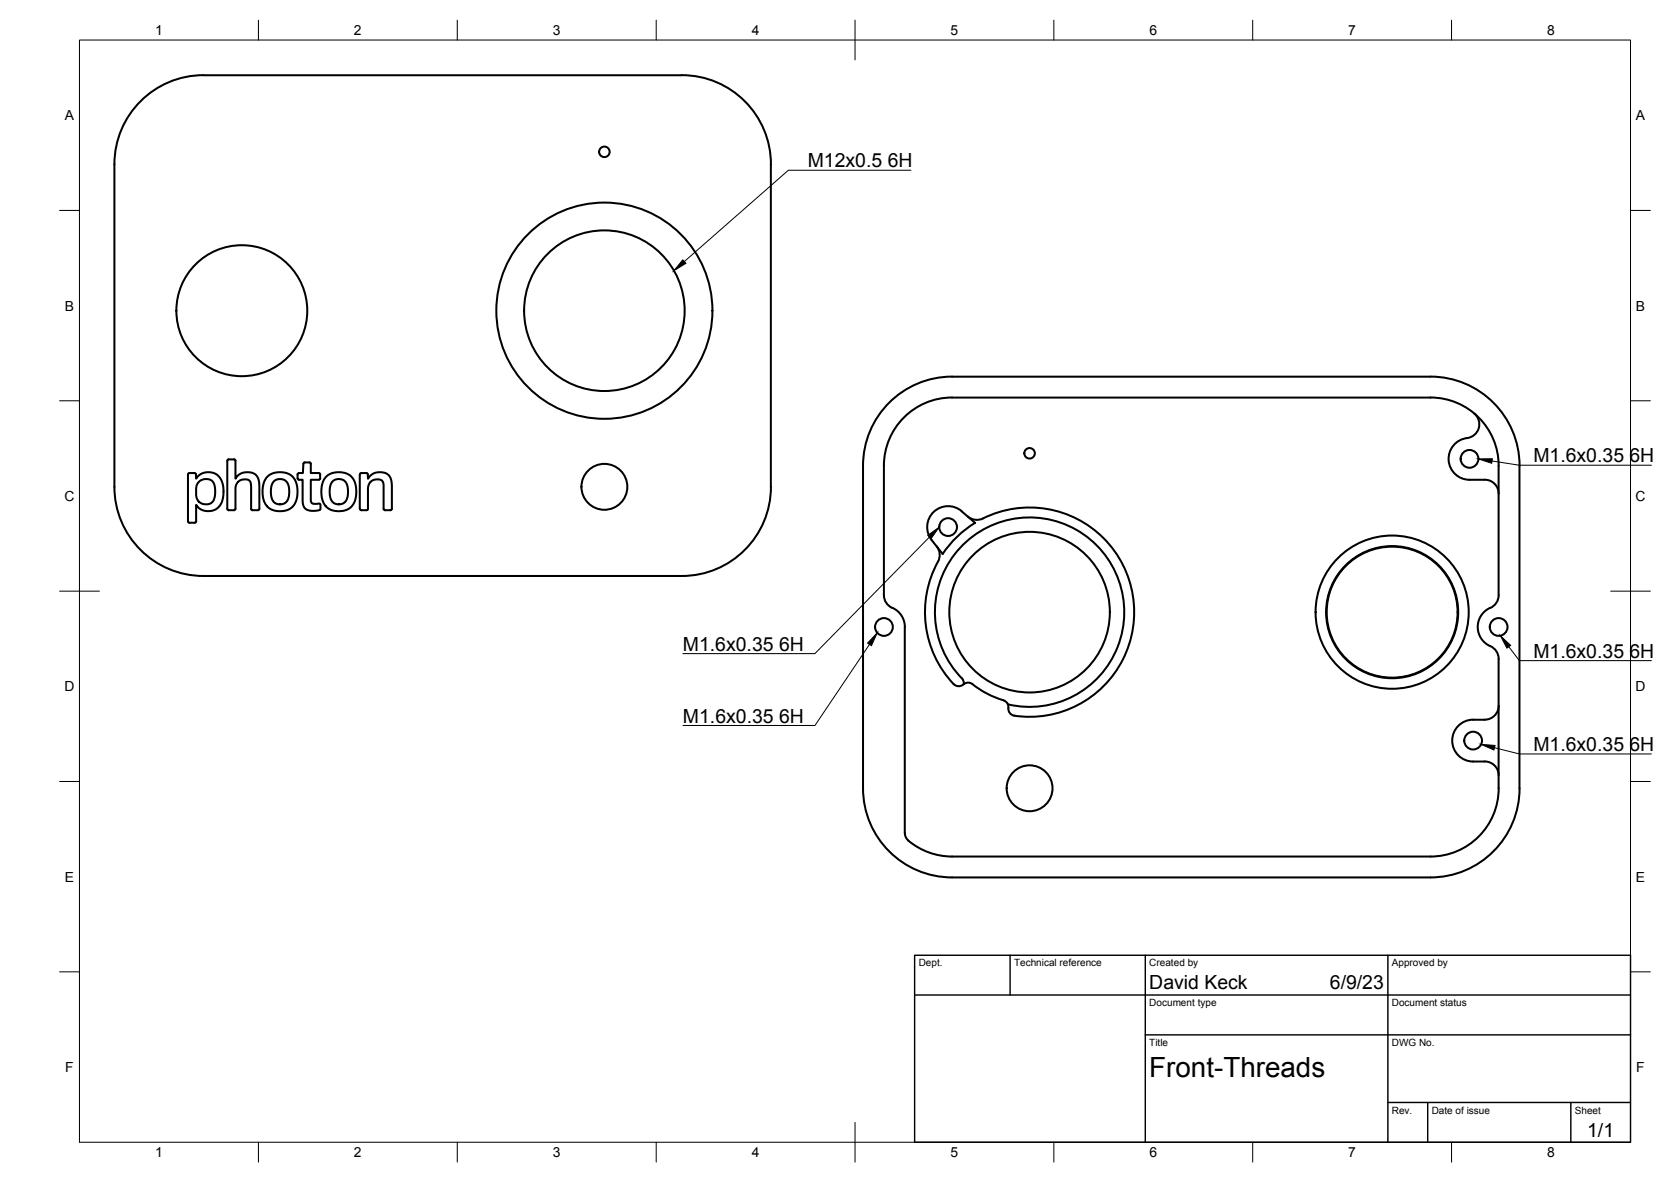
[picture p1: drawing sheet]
<svg xmlns="http://www.w3.org/2000/svg" width="420mm" height="297mm" viewBox="0 0 420 297" stroke-linecap="round" stroke-linejoin="round" font-family="sans-serif">
<!-- layer: Visible -->
<g fill="none" stroke="#000" stroke-width=".51">
<path d="M51.2 18.9h120.2M51.2 18.9a22.4 22.4 0 0 0-22.4 22.4v81a22.4 22.4 0 0 0 22.4 22.4h120.2a22.4 22.4 0 0 0 22.4-22.4M171.4 18.9a22.4 22.4 0 0 1 22.4 22.4M193.8 41.3v81.1M239.4 99.9h120.3a17.2 17.2 0 0 1 17.1 17.1M239.4 94.7l120.3-.1a22.4 22.4 0 0 1 22.4 22.4v81.1M239.4 99.9a17.2 17.2 0 0 0-17.2 17.2v32.5a3.7 3.7 0 0 0 2.9 3.5 5.3 5.3 0 0 1 2.4 4.5v51.8M239.4 94.6a22.4 22.4 0 0 0-22.4 22.4v81.1M49.3 119.2l-.4-.3h-1.3l-.3 .3v11.8l.3 .4h1.4l.3-.2v-4.3l.7 .7 1.1 .7 1 .1 1.4-.1 .8-.3 .8-.7 .6-1 .4-1.4 .1-1.8-.2-1.6-.7-1.4-.6-.7-1.1-.6-1.7-.1-1.5 .5-1.1 1.1v-1.1M57.5 115.5h1.3M57.5 115.4l-.4 .4 .1 12.2 .3 .2h1.4l.3-.2v-5.4l.2-.7 .3-.7 .6-.5 1.6-.2 .8 .3 .4 .8 .1 6.4 .3 .2h1.5l.2-.3v-5.8l-.4-2.1-.5-.7-.6-.4-1.8-.2-1.5 .4-1.2 1.2v-4.5l-.3-.4M67.2 119.8l1.7-1 2.2-.1 1.8 .6 1.1 1 .7 2.1v2.3l-.5 1.8-1 1.2-1.4 .6-2.2 .1-1.8-.6-1.1-1.1-.5-1.5-.2-2.1 .4-1.9z"/>
<path d="M78.2 116.6l-.4-.4h-1.2l-.3 .2-.1 2.5h-1.2l-.2 .3v1l.4 .4h.9v5.4l.3 1.3 .7 .8 1.9 .3a1.67 1.67 0 0 0 1.5-.4v-1.3a.66 .66 0 0 0-.9-.1l-1-.1-.4-.4-.1-5.5 2.2-.1 .2-1.3-.3-.3h-2.1v-2.3M81.9 119.9l1-.7 1.9-.5 2.1 .2 1 .5 .6 .5 .6 1 .3 .9 .2 2.2-.5 2.2-1 1.4-1.5 .7-1.7 .2-1.7-.4-1.3-.9-.8-1.5-.3-2 .3-2.2zM90.5 119.2v8.7M92.5 119.2v1.1l1.1-1.1 1.4-.5 1.7 .1 1.2 .8 .4 .7 .2 1.2v6.4l-.3 .3h-1.4l-.3-.2-.1-6.5-.6-.9-1.1-.1-1.2 .3-.8 1.1-.2 .9v5.1l-.3 .3M92.5 119.2l-.4-.3h-1.3l-.3 .3M370.7 103.9a3.5 3.5 0 0 1 1.1 3.7 3.5 3.5 0 0 1-2.9 2.5 5.3 5.3 0 0 0-4.7 5.5 5.3 5.3 0 0 0 5.3 5h3.8a3.5 3.5 0 0 1 3.5 3.5M376.8 117.1v32.5M50.1 121l1.2-.6 1.4 .1 .8 .5 .5 1 .1 2-.3 1.6-.7 .8-1.2 .3a2.34 2.34 0 0 1-2.6-2.5v-1.3a2.5 2.5 0 0 1 .8-1.9zM68.8 121l1-.6h1.2l.8 .4 .6 .9 .3 1.5-.1 1.6-.4 1-.7 .7-.7 .2h-1.1l-.7-.4-.5-.7-.4-1.4v-1.3l.2-1zM83.7 121l.9-.6h1.2l.8 .4 .6 .8 .3 1.6-.1 1.5-.4 1.1-.7 .7-.8 .2h-1l-.8-.4-.5-.8-.3-1.1v-1.7l.3-1.1zM90.5 127.9l.3 .3h1.4M235.5 137.3a3.5 3.5 0 0 1 .3 3.9"/>
<path d="M241.8 128.5a5.3 5.3 0 0 0-7.1 .2 5.3 5.3 0 0 0-.4 7l2.7 3.5a26.3 26.3 0 0 1 8.2-7.8l-3.4-2.9M243.3 129.8a3.5 3.5 0 0 0 3.9 .5 26.3 26.3 0 0 1 37.7 19.6 26.3 26.3 0 0 1-30.3 29.8 1.75 1.75 0 0 1-1.1-1.8M235.8 141.2a26.3 26.3 0 0 0 4 30.7M376.8 149.6a3.7 3.7 0 0 1-2.8 3.5 5.3 5.3 0 0 0-2.4 5.2 5.3 5.3 0 0 0 3.6 4.4l.9 .7a3.5 3.5 0 0 1 .7 2.2M239.8 171.9a1.79 1.79 0 0 0 2.6 0M241.8 170.5a23.8 23.8 0 0 1 7-38.2 23.8 23.8 0 0 1 33.8 19.1 23.8 23.8 0 0 1-29.2 25.6M241.9 170.5l.4 .6v.8M242.4 171.9a2.09 2.09 0 0 1 2.9 .6 25 25 0 0 0 7.4 3.6l.7 .9M253.4 177l.1 .9M376.8 165.6v32.5M376.8 177.4a3.5 3.5 0 0 1-3.5 3.5h-2.9M217 198.1a22.4 22.4 0 0 0 22.4 22.4"/>
<path d="M370.4 191.4a6.6 6.6 0 0 1 4.9 .6 3.5 3.5 0 0 1 1.5 2.9M370.4 180.9a5.3 5.3 0 0 0-5.3 5.2 5.3 5.3 0 0 0 5.3 5.3M376.8 198.1a17.2 17.2 0 0 1-17.1 17.2h-120.3M382.1 198.1a22.4 22.4 0 0 1-22.4 22.4h-120.3M227.5 209.4l.2 .8a11 11 0 0 0 6.3 4.2l3.2 .7 2.2 .2"/>
<circle cx="152" cy="38.2" r="1.32"/>
<circle cx="60.8" cy="78.1" r="16.5"/>
<circle cx="152" cy="78.1" r="27.2"/>
<circle cx="152" cy="78.1" r="20.2"/>
<circle cx="258.9" cy="113.9" r="1.32"/>
<circle cx="369.5" cy="115.3" r="2.23"/>
<circle cx="152" cy="122.3" r="5.8"/>
<circle cx="238.4" cy="132.5" r="2.23"/>
<circle cx="222.3" cy="157.6" r="2.23"/>
<circle cx="258.9" cy="153.8" r="20.2"/>
<circle cx="350" cy="153.8" r="16.5"/>
<circle cx="350" cy="153.8" r="16.6"/>
<circle cx="350" cy="153.8" r="19.3"/>
<circle cx="376.8" cy="157.6" r="2.23"/>
<circle cx="258.9" cy="198.1" r="5.8"/>
<circle cx="370.4" cy="186.1" r="2.23"/>
</g>
<!-- layer: BORDER -->
<g fill="none" stroke="#000" stroke-width=".25">
<path d="M20 10.1h390v276.9h-390zM65 5.1v5M115 5.1v5M165 5.1v5M215 5.1v10M265 5.1v5M315 5.1v5M365 5.1v5M15 52.9h5M410 52.9h5M15 100.7h5M410 100.7h5"/>
<path d="M15 148.6h10M405 148.6h10M15 196.4h5M410 196.4h5M15 244.2h5M410 244.2h5M65 287v5M115 287v5M165 287v5M215 282.1v9.9M265 287v5M315 287v5"/>
<path d="M365 287v5"/>
</g>
<!-- layer: TITLEBLOCK -->
<path d="M230 240.1h180v46.9h-180zM230 250h180M254 240.1v9.9M288 240.1v46.9M349 240.1v46.9M288 260.1h122M349 277.1h61M359 277.1v9.9M395 277.1v9.9" fill="none" stroke="#000" stroke-width=".36"/>
<!-- layer: Hole Notes -->
<path d="M171.7 65.3l.8 .9-3.1 1.8zM371.7 115.3h3.5l-.1 1.1zM233.3 134.5l2.9-2-2.1 2.9zM220.6 159l-1.5 3.3-1-.7zM377.3 159.8l2.5 2.4-.9 .7zM372.4 187.1l3.5 .2-.3 1.2z" fill="#000" stroke="#000" stroke-width=".25"/>
<path d="M229 42.8h-30.8l-26.1 22.9M375.2 115.9l6.8 1h33.2M233.7 135l-28.8 29.3h-33.2M218.6 161.9l-13.7 20.4h-33.2M379.4 162.5l2.6 3.5h33.2M375.8 187.9l6.2 1.6h33.2" fill="none" stroke="#000" stroke-width=".25"/>
<text font-size="7" x="289" y="270.6">Front-Threads</text>
<g font-size="4.9">
<text x="203.1" y="42.1">M12x0.5</text>
<text x="223.2" y="42.1">6H</text>
<text x="385.6" y="116.2">M1.6x0.35</text>
<text x="409.7" y="116.2">6H</text>
<text x="171.7" y="163.6">M1.6x0.35</text>
<text x="195.9" y="163.6">6H</text>
<text x="385.6" y="165.3">M1.6x0.35</text>
<text x="409.7" y="165.3">6H</text>
<text x="171.7" y="181.6">M1.6x0.35</text>
<text x="195.9" y="181.6">6H</text>
<text x="385.6" y="188.8">M1.6x0.35</text>
<text x="409.7" y="188.8">6H</text>
<text x="289" y="248.5">David Keck</text>
<text x="334.4" y="248.5">6/9/23</text>
<text x="399.1" y="285.7">1/1</text>
</g>
<g font-size="3.5">
<text x="39" y="8.8">1</text>
<text x="89" y="8.8">2</text>
<text x="139" y="8.8">3</text>
<text x="189" y="8.8">4</text>
<text x="239" y="8.8">5</text>
<text x="289" y="8.8">6</text>
<text x="339" y="8.8">7</text>
<text x="389" y="8.8">8</text>
<text x="16.3" y="30.2">A</text>
<text x="411.3" y="30.2">A</text>
<text x="16.3" y="78">B</text>
<text x="411.3" y="78">B</text>
<text x="16.2" y="125.9">C</text>
<text x="411.2" y="125.9">C</text>
<text x="16.2" y="173.7">D</text>
<text x="411.2" y="173.7">D</text>
<text x="16.3" y="221.6">E</text>
<text x="411.3" y="221.6">E</text>
<text x="16.4" y="269.4">F</text>
<text x="411.4" y="269.4">F</text>
<text x="39" y="290.8">1</text>
<text x="89" y="290.8">2</text>
<text x="139" y="290.8">3</text>
<text x="189" y="290.8">4</text>
<text x="239" y="290.8">5</text>
<text x="289" y="290.8">6</text>
<text x="339" y="290.8">7</text>
<text x="389" y="290.8">8</text>
</g>
<g font-size="2.5">
<text x="231" y="242.9">Dept.</text>
<text x="255" y="242.9">Technical reference</text>
<text x="289" y="242.9">Created by</text>
<text x="350" y="242.9">Approved by</text>
<text x="289" y="252.8">Document type</text>
<text x="350" y="252.8">Document status</text>
<text x="289" y="262.9">Title</text>
<text x="350" y="262.9">DWG No.</text>
<text x="350" y="279.9">Rev.</text>
<text x="360" y="279.9">Date of issue</text>
<text x="396" y="279.9">Sheet</text>
</g>
</svg>
